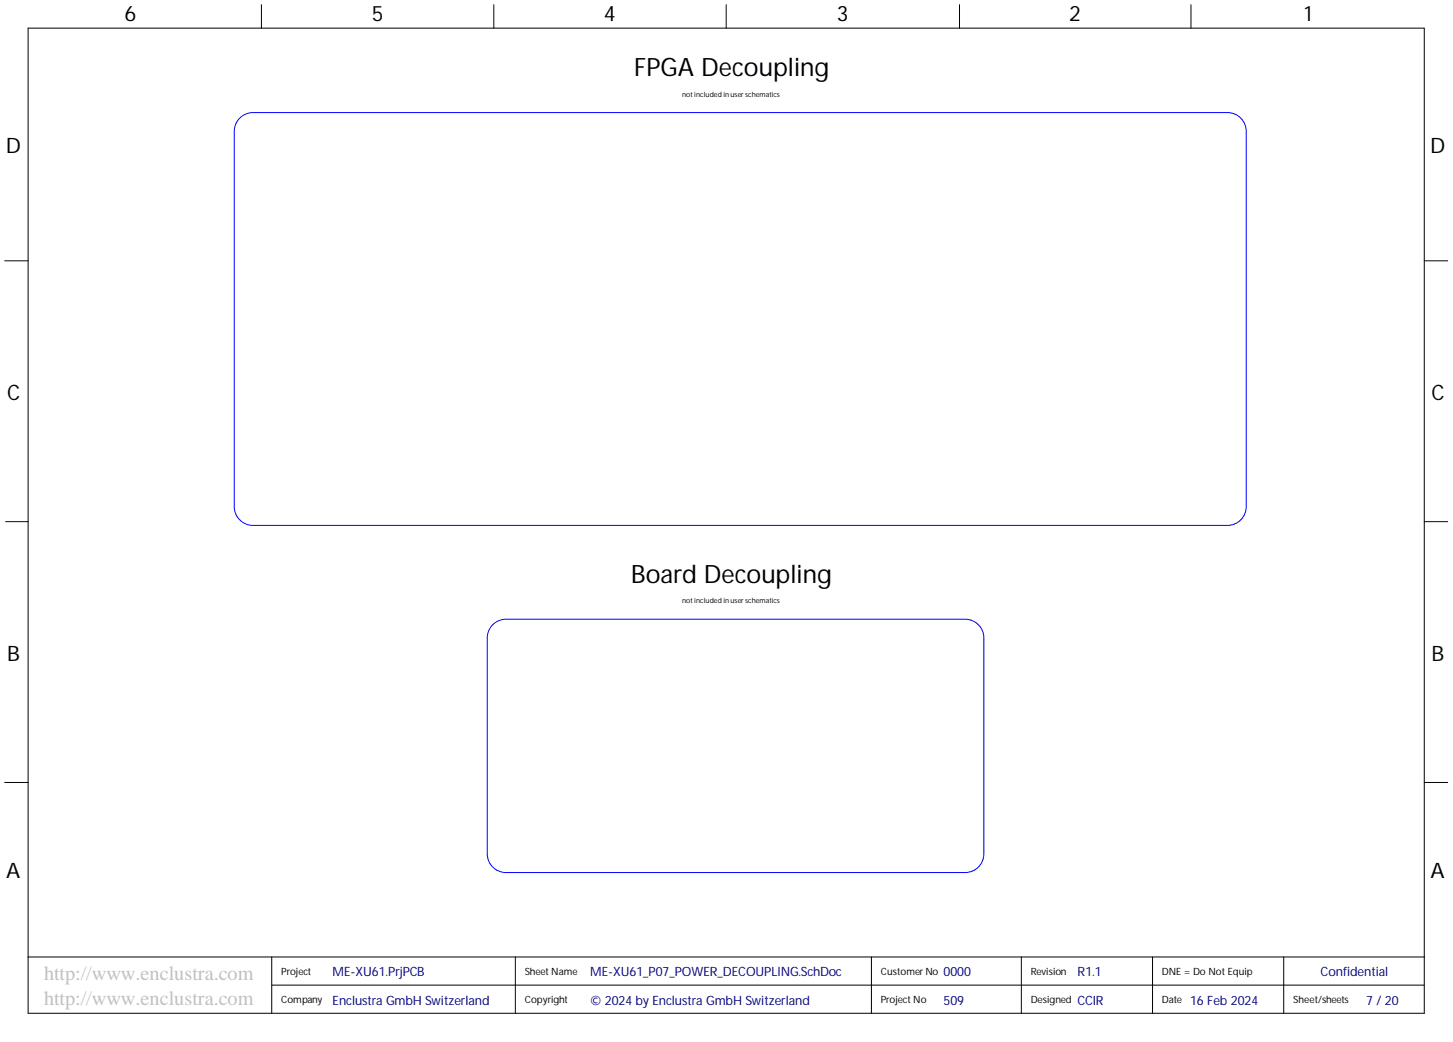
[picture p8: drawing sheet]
<svg xmlns="http://www.w3.org/2000/svg" width="393mm" height="282mm" viewBox="0 0 393 282" stroke-linecap="round" stroke-linejoin="round" font-family="sans-serif">
<g fill="none" stroke="#000" stroke-width=".27">
<path d="M7.6 7.6h378v266.5h-378zM70.8 1.3v6.3M133.7 1.3v6.3M196.6 1.3v6.3M259.8 1.3v6.3M322.4 1.3v6.3M1.3 70.6h6.3M385.6 70.6h6.3M1.5 141.1h6.1M385.6 141.1h6.3M1.3 211.7h6.3M385.6 211.7h6.3"/>
<path d="M7.6 258.9h378M73.6 258.9v15.2M139.5 258.9v15.2M235.9 258.9v15.2M276.5 258.9v15.2M312 258.9v15.2M347.5 258.9v15.2M73.6 266.5h312"/>
</g>
<path d="M65.2 31.6a5.1 5.1 0 0 1 3.3-1.1h263.8a5.1 5.1 0 0 1 5.1 5v101.5a5.1 5.1 0 0 1-5.1 5.1h-263.8a5.1 5.1 0 0 1-5.1-5.1v-101.5a5.1 5.1 0 0 1 1.8-3.9zM133.7 168.7a5.1 5.1 0 0 1 3.3-1.2h124.3a5.1 5.1 0 0 1 5 5.1v58.4a5.1 5.1 0 0 1-5 5h-124.3a5.1 5.1 0 0 1-5.1-5v-58.4a5.1 5.1 0 0 1 1.8-3.9z" fill="none" stroke="#00f" stroke-width=".27"/>
<g font-size="6.9">
<text x="171.6" y="20.6">FPGA Decoupling</text>
<text x="170.9" y="157.7">Board Decoupling</text>
</g>
<g font-size="5.8">
<text x="33.7" y="5.7">6</text>
<text x="100.7" y="5.7">5</text>
<text x="163.4" y="5.7">4</text>
<text x="226.5" y="5.7">3</text>
<text x="289.4" y="5.7">2</text>
<text x="353.1" y="5.7">1</text>
<text x="1.6" y="41.5">D</text>
<text x="387.2" y="41.5">D</text>
<text x="1.9" y="108.2">C</text>
<text x="387.5" y="108.2">C</text>
<text x="1.9" y="178.8">B</text>
<text x="387.5" y="178.8">B</text>
<text x="1.7" y="237.6">A</text>
<text x="387.3" y="237.6">A</text>
</g>
<g font-size="5.5" fill="#c0c0c0">
<text x="11.9" y="265">http://www.enclustra.com</text>
<text x="11.9" y="271.9">http://www.enclustra.com</text>
</g>
<g font-size="3.5" fill="#000080">
<text x="90.1" y="264.1">ME-XU61.PrjPCB</text>
<text x="159.8" y="264.1">ME-XU61_P07_POWER_DECOUPLING.SchDoc</text>
<text x="255.4" y="264.1">0000</text>
<text x="357.5" y="264.1">Confidential</text>
<text x="90.1" y="271.7">Enclustra GmbH Switzerland</text>
<text x="159.8" y="271.7">© 2024 by Enclustra GmbH Switzerland</text>
<text x="255.4" y="271.7">509</text>
<text x="291.7" y="271.7">CCIR</text>
<text x="322.2" y="271.7">16 Feb 2024</text>
<text x="369.8" y="271.7">7 / 20</text>
</g>
<text font-size="3.5" fill="#00007c" x="291.7" y="264.1">R1.1</text>
<g font-size="2.7">
<text x="76.1" y="263.8">Project</text>
<text x="142.1" y="263.8">Sheet Name</text>
<text x="238.4" y="263.8">Customer No</text>
<text x="279" y="263.8">Revision</text>
<text x="314.5" y="263.8">DNE = Do Not Equip</text>
<text x="76.1" y="271.4">Company</text>
<text x="142.1" y="271.4">Copyright</text>
<text x="238.4" y="271.4">Project No</text>
<text x="279" y="271.4">Designed</text>
<text x="314.5" y="271.4">Date</text>
<text x="350.1" y="271.4">Sheet/sheets</text>
</g>
<g font-size="1.9">
<text x="184.7" y="26.1">not included in user schematics</text>
<text x="184.7" y="163.2">not included in user schematics</text>
</g>
</svg>
